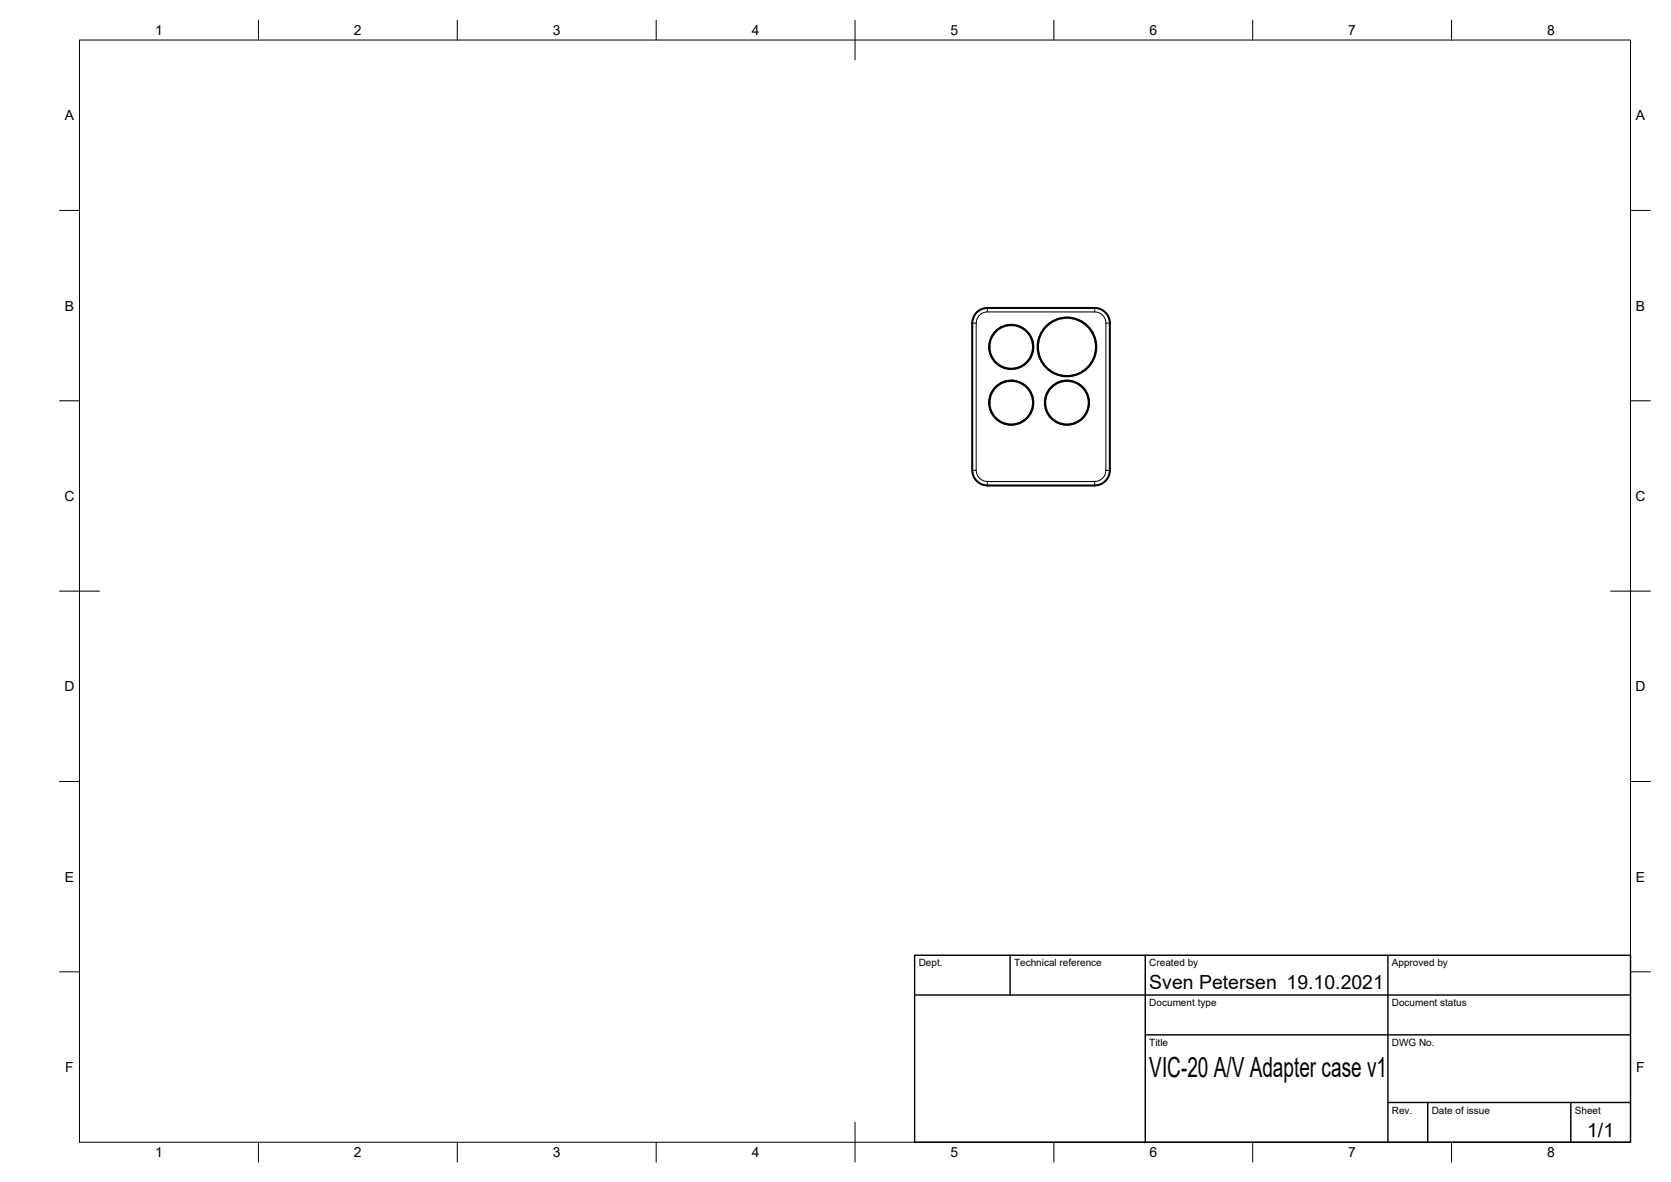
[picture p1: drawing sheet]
<svg xmlns="http://www.w3.org/2000/svg" width="420mm" height="297mm" viewBox="0 0 420 297" stroke-linecap="round" stroke-linejoin="round" font-family="sans-serif">
<!-- layer: Visible Narrow -->
<g fill="none" stroke="#000" stroke-width=".25">
<path d="M248.3 77.4v1h27M248.3 78.4a2.8 2.8 0 0 0-2.8 2.8M275.3 77.4v1M275.3 78.4a2.8 2.8 0 0 1 2.8 2.8M244.5 81.2h.9M245.4 81.2v37h-.9M278.1 81.2h1M278.1 81.2v37M245.5 118.2a2.8 2.8 0 0 0 2.8 2.8M278.1 118.2a2.8 2.8 0 0 1-2.8 2.8M278.1 118.2h1M248.3 122v-1h27v1"/>
<circle cx="254.3" cy="87.2" r="5.7"/>
<circle cx="268.3" cy="87.2" r="7.5"/>
<circle cx="254.3" cy="101.2" r="5.7"/>
<circle cx="268.3" cy="101.2" r="5.7"/>
</g>
<!-- layer: Visible -->
<g fill="none" stroke="#000" stroke-width=".51">
<path d="M248.3 77.4h27a3.8 3.8 0 0 1 3.8 3.8v37a3.8 3.8 0 0 1-3.8 3.8h-27M248.3 77.4a3.8 3.8 0 0 0-3.8 3.8v37a3.8 3.8 0 0 0 3.8 3.8"/>
<circle cx="254.3" cy="87.2" r="5.5"/>
<circle cx="268.3" cy="87.2" r="7.3"/>
<circle cx="254.3" cy="101.2" r="5.5"/>
<circle cx="268.3" cy="101.2" r="5.5"/>
</g>
<!-- layer: Border -->
<g fill="none" stroke="#000" stroke-width=".25">
<path d="M20 10.1h390v276.9h-390zM65 5.1v5M115 5.1v5M165 5.1v5M215 5.1v10M265 5.1v5M315 5.1v5M365 5.1v5M15 52.9h5M410 52.9h5M15 100.7h5M410 100.7h5"/>
<path d="M15 148.6h10M405 148.6h10M15 196.4h5M410 196.4h5M15 244.2h5M410 244.2h5M65 287v5M115 287v5M165 287v5M215 282.1v9.9M265 287v5M315 287v5"/>
<path d="M365 287v5"/>
</g>
<!-- layer: TitleBlock -->
<path d="M230 240.1h180v46.9h-180zM230 250h180M254 240.1v9.9M288 240.1v46.9M349 240.1v46.9M288 260.1h122M349 277.1h61M359 277.1v9.9M395 277.1v9.9" fill="none" stroke="#000" stroke-width=".36"/>
<text font-size="7" x="289" y="270.6">VIC-20 A/V Adapter case v1</text>
<g font-size="4.9">
<text x="289" y="248.5">Sven Petersen 19.10.2021</text>
<text x="399.1" y="285.7">1/1</text>
</g>
<g font-size="3.5">
<text x="39" y="8.8">1</text>
<text x="89" y="8.8">2</text>
<text x="139" y="8.8">3</text>
<text x="189" y="8.8">4</text>
<text x="239" y="8.8">5</text>
<text x="289" y="8.8">6</text>
<text x="339" y="8.8">7</text>
<text x="389" y="8.8">8</text>
<text x="16.3" y="30.2">A</text>
<text x="411.3" y="30.2">A</text>
<text x="16.3" y="78">B</text>
<text x="411.3" y="78">B</text>
<text x="16.2" y="125.9">C</text>
<text x="411.2" y="125.9">C</text>
<text x="16.2" y="173.7">D</text>
<text x="411.2" y="173.7">D</text>
<text x="16.3" y="221.6">E</text>
<text x="411.3" y="221.6">E</text>
<text x="16.4" y="269.4">F</text>
<text x="411.4" y="269.4">F</text>
<text x="39" y="290.8">1</text>
<text x="89" y="290.8">2</text>
<text x="139" y="290.8">3</text>
<text x="189" y="290.8">4</text>
<text x="239" y="290.8">5</text>
<text x="289" y="290.8">6</text>
<text x="339" y="290.8">7</text>
<text x="389" y="290.8">8</text>
</g>
<g font-size="2.5">
<text x="231" y="242.9">Dept.</text>
<text x="255" y="242.9">Technical reference</text>
<text x="289" y="242.9">Created by</text>
<text x="350" y="242.9">Approved by</text>
<text x="289" y="252.8">Document type</text>
<text x="350" y="252.8">Document status</text>
<text x="289" y="262.9">Title</text>
<text x="350" y="262.9">DWG No.</text>
<text x="350" y="279.9">Rev.</text>
<text x="360" y="279.9">Date of issue</text>
<text x="396" y="279.9">Sheet</text>
</g>
</svg>
